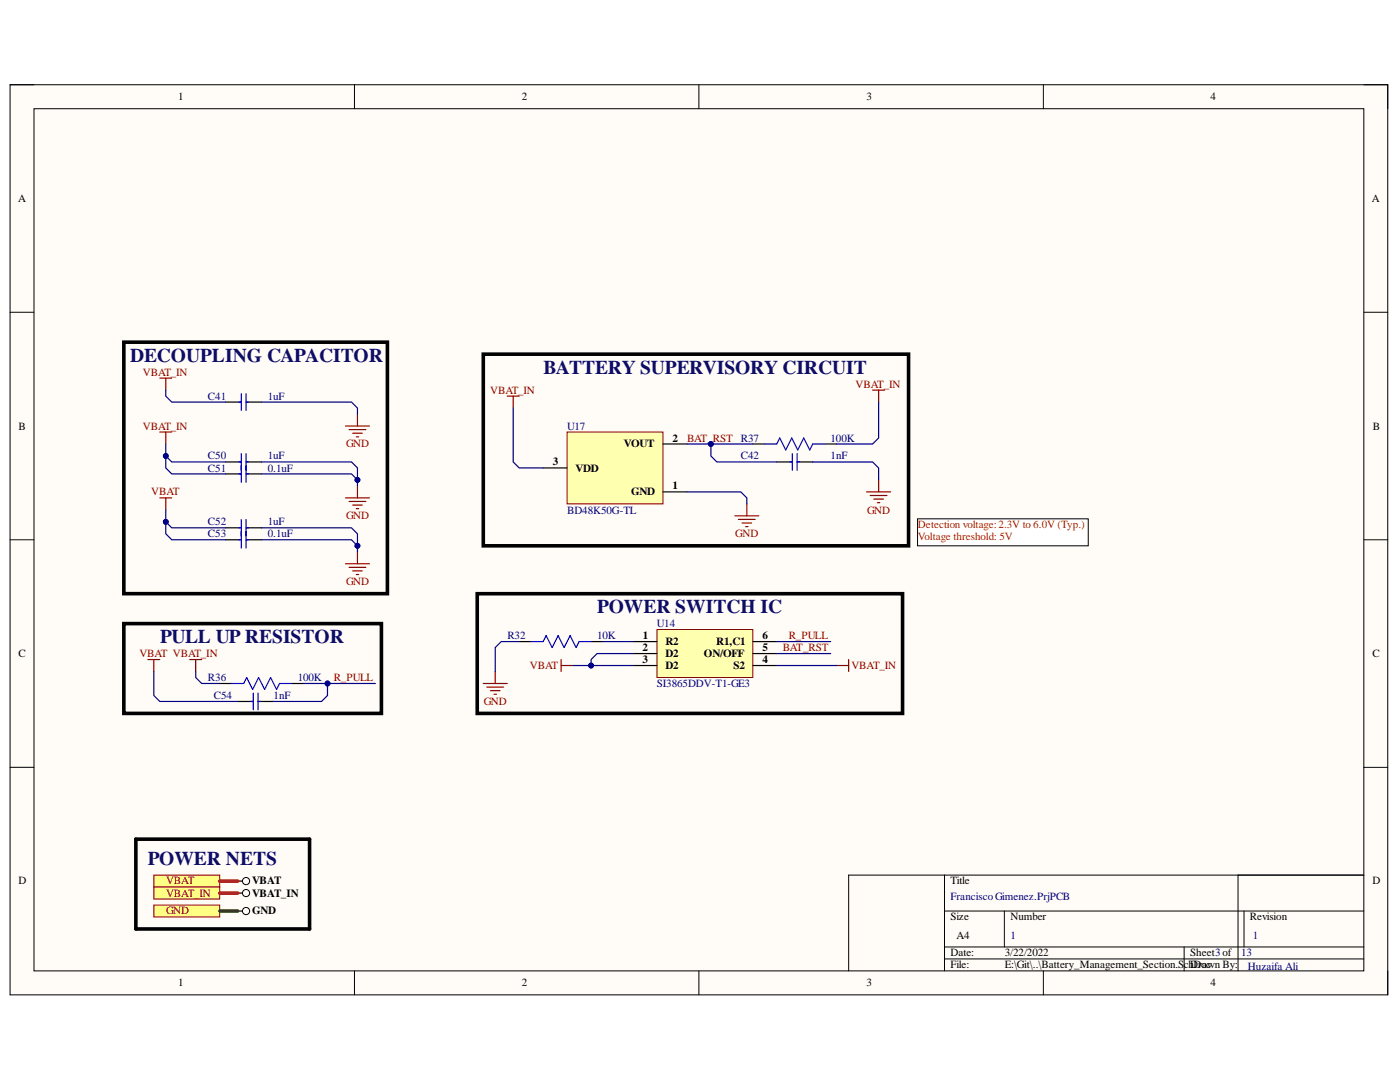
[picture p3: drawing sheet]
<svg xmlns="http://www.w3.org/2000/svg" width="279mm" height="216mm" viewBox="0 0 279 216" stroke-linecap="round" stroke-linejoin="round" font-family="sans-serif">
<path d="M2 16.9h275v181.6h-275z" fill-rule="evenodd" fill="#fffcf8"/>
<path d="M2 16.9h275v181.6h-275z" fill="none" stroke="#000" stroke-width=".2"/>
<path d="M6.8 21.7h265.4v172h-265.4z" fill-rule="evenodd" fill="#fffcf8"/>
<g fill="none" stroke="#000" stroke-width=".2">
<path d="M2 16.9h4.8M70.7 16.9v4.8M139.5 16.9v4.8M208.2 16.9v4.8M272.2 16.9h4.8v4.8M6.8 21.7h265.4v172h-265.4zM2 62.3h4.8M272.2 62.3h4.8M2 107.7h4.8M272.2 107.7h4.8M2 153.1h4.8M272.2 153.1h4.8"/>
<path d="M188.5 174.6v19.1M247.1 174.6v19.1M272.2 174.6h-102.8v19.1M70.7 193.7v4.8M139.5 193.7v4.8M188.5 181.8h83.7M188.5 189h83.7M188.5 191.3h83.7M200.4 181.8v7.2M208.2 193.7v4.8M236.3 189v4.7M248.3 181.8v7.2"/>
<path d="M277 193.7v4.8"/>
</g>
<path d="M113.2 86.2h19.1v14.3h-19.1z" fill-rule="evenodd" fill="#ffffb0"/>
<path d="M113.2 86.2h19.1v14.3h-19.1z" fill="none" stroke="#800000" stroke-width=".2"/>
<g fill="none" stroke="#000" stroke-width=".24">
<path d="M45 92.2h3.1M49.1 92.2h3.1M108.4 93.4h4.8M132.3 98.1h4.8M132.3 88.6h4.8M45 105.3h3.1M49.1 105.3h3.1M43.8 136.4h2.4M47.4 140h3.1M51.5 140h3.1M58.2 136.4h2.4M103.6 128h2.4"/>
<path d="M118 128h2.4"/>
</g>
<g fill="none" stroke="#800000" stroke-width=".24">
<path d="M101.2 79h2.4M102.4 79v2.4M31.9 86.2h2.4M31.9 99.3h2.4M33.1 86.2v2.4M33.1 99.3v2.4M68.9 99.3h4.8M71.3 97v2.3M69.7 100.1h3.3M70.4 100.8h1.9M71.1 101.5h.5M146.7 102.9h4.7"/>
<path d="M147.4 103.6h3.3M148.1 104.4h1.9M148.8 105.1h.5M149 100.5v2.4M29.5 131.6h2.4M30.7 131.6v2.4M37.9 131.6h2.4M39.1 131.6v2.4M96.4 136.4h4.8M97.2 137.1h3.3M97.9 137.8h1.9M98.6 138.5h.5"/>
<path d="M98.8 134v2.4M112 132.8h2.4M112 131.6v2.4M167 132.8h2.4M169.4 131.6v2.4"/>
</g>
<g fill="none" stroke="#00f" stroke-width=".24">
<path d="M47.7 92.2h.4M48.1 90.5v3.4M49.1 90.5v3.4M49.1 92.2h.5M47.7 105.3h.4M48.1 103.6v3.4M49.1 103.6v3.4M49.1 105.3h.5M46.2 136.4h2.4l.6-1.2 1.2 2.4 1.2-2.4 1.2 2.4 1.2-2.4 1.2 2.4 .6-1.2h2.4M50.1 140h.4M50.5 138.3v3.3M51.5 138.3v3.3"/>
<path d="M51.5 140h.5M106 128h2.4l.6-1.2 1.2 2.4 1.2-2.4 1.2 2.4 1.2-2.4 1.2 2.4 .6-1.2h2.4"/>
</g>
<path d="M30.7 174.6h13.2v2.4h-13.2z" fill-rule="evenodd" fill="#ffff80"/>
<path d="M30.7 174.6h13.2v2.4h-13.2z" fill="none" stroke="#800000" stroke-width=".2"/>
<circle cx="49.1" cy="175.8" r=".72" fill="none" stroke="#000" stroke-width=".2"/>
<path d="M47.4 175.8h1" fill="none" stroke="#000" stroke-width=".24"/>
<path d="M30.7 177h13.2v2.4h-13.2z" fill-rule="evenodd" fill="#ffff80"/>
<path d="M30.7 177h13.2v2.4h-13.2z" fill="none" stroke="#800000" stroke-width=".2"/>
<circle cx="49.1" cy="178.2" r=".72" fill="none" stroke="#000" stroke-width=".2"/>
<path d="M47.4 178.2h1" fill="none" stroke="#000" stroke-width=".24"/>
<path d="M30.7 180.6h13.2v2.4h-13.2z" fill-rule="evenodd" fill="#ffff80"/>
<path d="M30.7 180.6h13.2v2.4h-13.2z" fill="none" stroke="#800000" stroke-width=".2"/>
<circle cx="49.1" cy="181.8" r=".72" fill="none" stroke="#000" stroke-width=".2"/>
<path d="M45 94.6h3.1M49.1 94.6h3.1M150.2 88.6h2.4M164.6 88.6h2.4M45 107.7h3.1M49.1 107.7h3.1M47.4 181.8h1" fill="none" stroke="#000" stroke-width=".24"/>
<path d="M47.7 94.6h.4M48.1 92.9v3.3M49.1 92.9v3.3M49.1 94.6h.5M152.6 88.6h2.4l.6-1.2 1.2 2.4 1.2-2.4 1.2 2.4 1.2-2.4 1.2 2.4 .6-1.2h2.4M47.7 107.7h.4M48.1 106v3.4M49.1 106v3.4M49.1 107.7h.5" fill="none" stroke="#00f" stroke-width=".24"/>
<path d="M68.9 112.5h4.8M69.7 113.2h3.3M70.4 113.9h1.9M71.1 114.6h.5M71.3 110.1v2.4" fill="none" stroke="#800000" stroke-width=".24"/>
<path d="M131.1 125.6h19.1v9.6h-19.1z" fill-rule="evenodd" fill="#ffffb0"/>
<path d="M131.1 125.6h19.1v9.6h-19.1z" fill="none" stroke="#800000" stroke-width=".2"/>
<path d="M45 80.2h3.1M49.1 80.2h3.1M155 92.2h3.1M159.1 92.2h3.1M126.3 128h4.8M126.3 130.4h4.8M126.3 132.8h4.8M150.2 128h4.8M150.2 130.4h4.8M150.2 132.8h4.8" fill="none" stroke="#000" stroke-width=".24"/>
<g fill="none" stroke="#800000" stroke-width=".24">
<path d="M31.9 75.5h2.4M33.1 75.5v2.3M174.1 77.8h2.4M175.4 77.8v2.4M68.9 85h4.8M69.7 85.7h3.3M70.4 86.4h1.9M71.1 87.2h.5M71.3 82.6v2.4M173 98.1h4.7M173.7 98.9h3.3M174.4 99.6h1.9"/>
<path d="M175.4 95.8v2.3M175.1 100.3h.5"/>
</g>
<path d="M48.1 78.6v3.3M49.1 78.6v3.3M47.7 80.2h.4M49.1 80.2h.5M157.7 92.2h.4M158.1 90.5v3.4M159.1 90.5v3.4M159.1 92.2h.5" fill="none" stroke="#00f" stroke-width=".24"/>
<path d="M24.7 68.3h52.6v50.2h-52.6zM96.5 70.7h84.8v38.2h-84.8zM95.2 118.5h84.9v23.9h-84.9zM24.7 124.4h51.4v18h-51.4zM27.1 167.4h34.7v18h-34.7z" fill="none" stroke="#000" stroke-width=".72"/>
<path d="M183.1 103.5h34.1v5.4h-34.1z" fill-rule="evenodd" fill="#fff"/>
<path d="M183.1 103.5h34.1v5.4h-34.1z" fill="none" stroke="#000" stroke-width=".2"/>
<path d="M175.4 80.2v7.2l-1.3 1.2h-7.1M33.1 101.7v4.8l1.2 1.2h10.7M30.7 134v4.8l1.2 1.2h15.5" fill="none" stroke="#000080" stroke-width=".24"/>
<circle cx="33.1" cy="104.1" r=".48" fill="#000080"/>
<circle cx="33.1" cy="104.1" r=".48" fill="none" stroke="#000080" stroke-width=".2"/>
<path d="M33.1 104.1l1.2 1.2h10.7" fill="none" stroke="#000080" stroke-width=".24"/>
<circle cx="33.1" cy="104.1" r=".48" fill="#000080"/>
<circle cx="33.1" cy="104.1" r=".48" fill="none" stroke="#000080" stroke-width=".2"/>
<path d="M33.1 88.6v4.8l1.2 1.2h10.7" fill="none" stroke="#000080" stroke-width=".24"/>
<circle cx="33.1" cy="91" r=".48" fill="#000080"/>
<circle cx="33.1" cy="91" r=".48" fill="none" stroke="#000080" stroke-width=".2"/>
<path d="M33.1 91l1.2 1.2h10.7" fill="none" stroke="#000080" stroke-width=".24"/>
<circle cx="33.1" cy="91" r=".48" fill="#000080"/>
<circle cx="33.1" cy="91" r=".48" fill="none" stroke="#000080" stroke-width=".2"/>
<path d="M33.1 77.8v1.2l1.2 1.2h10.7M52.2 107.7h17.9l1.2 1.2M39.1 134v1.2l1.2 1.2h3.5" fill="none" stroke="#000080" stroke-width=".24"/>
<path d="M43.9 181.8h3.5" fill="none" stroke="#274e13" stroke-width=".72"/>
<path d="M43.9 178.2h3.5M43.9 175.8h3.5" fill="none" stroke="#f00" stroke-width=".72"/>
<circle cx="71.3" cy="108.9" r=".48" fill="#000080"/>
<circle cx="71.3" cy="108.9" r=".48" fill="none" stroke="#000080" stroke-width=".2"/>
<path d="M52.2 105.3h17.9l1.2 1.2v3.6" fill="none" stroke="#000080" stroke-width=".24"/>
<circle cx="71.3" cy="108.9" r=".48" fill="#000080"/>
<circle cx="71.3" cy="108.9" r=".48" fill="none" stroke="#000080" stroke-width=".2"/>
<path d="M52.2 94.6h17.9l1.2 1.2" fill="none" stroke="#000080" stroke-width=".24"/>
<circle cx="71.3" cy="95.8" r=".48" fill="#000080"/>
<circle cx="71.3" cy="95.8" r=".48" fill="none" stroke="#000080" stroke-width=".2"/>
<path d="M52.2 92.2h17.9l1.2 1.2v3.6" fill="none" stroke="#000080" stroke-width=".24"/>
<circle cx="71.3" cy="95.8" r=".48" fill="#000080"/>
<circle cx="71.3" cy="95.8" r=".48" fill="none" stroke="#000080" stroke-width=".2"/>
<path d="M52.2 80.2h17.9l1.2 1.2v1.2M65.4 136.4v2.4l-1.2 1.2h-9.6" fill="none" stroke="#000080" stroke-width=".24"/>
<circle cx="65.4" cy="136.4" r=".48" fill="#000080"/>
<circle cx="65.4" cy="136.4" r=".48" fill="none" stroke="#000080" stroke-width=".2"/>
<path d="M60.6 136.4h14.3" fill="none" stroke="#000080" stroke-width=".24"/>
<circle cx="65.4" cy="136.4" r=".48" fill="#000080"/>
<circle cx="65.4" cy="136.4" r=".48" fill="none" stroke="#000080" stroke-width=".2"/>
<path d="M102.4 81.4v10.8l1.2 1.2h4.8M103.6 128h-3.6l-1.2 1.2v4.8M114.4 132.8h11.9" fill="none" stroke="#000080" stroke-width=".24"/>
<circle cx="118" cy="132.8" r=".48" fill="#000080"/>
<circle cx="118" cy="132.8" r=".48" fill="none" stroke="#000080" stroke-width=".2"/>
<path d="M126.3 130.4h-7.1l-1.2 1.2v1.2" fill="none" stroke="#000080" stroke-width=".24"/>
<circle cx="118" cy="132.8" r=".48" fill="#000080"/>
<circle cx="118" cy="132.8" r=".48" fill="none" stroke="#000080" stroke-width=".2"/>
<path d="M137.1 98.1h10.7l1.2 1.2v1.2M137.1 88.6h13.1M120.4 128h5.9" fill="none" stroke="#000080" stroke-width=".24"/>
<circle cx="141.9" cy="88.6" r=".48" fill="#000080"/>
<circle cx="141.9" cy="88.6" r=".48" fill="none" stroke="#000080" stroke-width=".2"/>
<path d="M141.9 88.6v2.4l1.2 1.2h11.9" fill="none" stroke="#000080" stroke-width=".24"/>
<circle cx="141.9" cy="88.6" r=".48" fill="#000080"/>
<circle cx="141.9" cy="88.6" r=".48" fill="none" stroke="#000080" stroke-width=".2"/>
<path d="M162.2 92.2h11.9l1.3 1.2v2.4M155 132.8h12M155 130.4h10.8M155 128h10.8" fill="none" stroke="#000080" stroke-width=".24"/>
<g font-size="3.9" fill="#0e0e63">
<text x="26" y="72.2">DECOUPLING CAPACITOR</text>
<text x="108.5" y="74.6">BATTERY SUPERVISORY CIRCUIT</text>
<text x="119.2" y="122.4">POWER SWITCH IC</text>
<text x="32" y="128.3">PULL UP RESISTOR</text>
<text x="29.5" y="172.5">POWER NETS</text>
</g>
<g font-size="2.2">
<text x="35.6" y="20">1</text>
<text x="104.1" y="20">2</text>
<text x="173" y="20">3</text>
<text x="241.6" y="20">4</text>
<text x="3.6" y="40.3">A</text>
<text x="273.8" y="40.3">A</text>
<text x="3.7" y="85.7">B</text>
<text x="124.5" y="89.3">VOUT</text>
<text x="134.2" y="88.1">2</text>
<text x="274" y="85.7">B</text>
<text x="110.3" y="92.8">3</text>
<text x="114.9" y="94.1">VDD</text>
<text x="126" y="98.8">GND</text>
<text x="134.2" y="97.7">1</text>
<text x="3.7" y="131.1">C</text>
<text x="128.2" y="129.9">2</text>
<text x="128.3" y="127.6">1</text>
<text x="132.8" y="128.7">R2</text>
<text x="132.8" y="131.1">D2</text>
<text x="140.5" y="131.1">ON/OFF</text>
<text x="142.9" y="128.7">R1,C1</text>
<text x="152.2" y="129.9">5</text>
<text x="152.2" y="127.6">6</text>
<text x="273.9" y="131.1">C</text>
<text x="128.2" y="132.3">3</text>
<text x="132.8" y="133.5">D2</text>
<text x="146.4" y="133.5">S2</text>
<text x="152.2" y="132.3">4</text>
<text x="3.7" y="176.5">D</text>
<text x="50.3" y="176.5">VBAT</text>
<text x="50.3" y="178.9">VBAT_IN</text>
<text x="189.7" y="176.5">Title</text>
<text x="273.9" y="176.5">D</text>
<text x="50.3" y="182.5">GND</text>
<text x="189.7" y="183.7">Size</text>
<text x="201.7" y="183.7">Number</text>
<text x="249.5" y="183.7">Revision</text>
<text x="189.7" y="190.8">Date:</text>
<text x="190.9" y="187.3">A4</text>
<text x="200.5" y="190.8">3/22/2022</text>
<text x="237.5" y="190.8">Sheet3of</text>
<text x="35.6" y="196.8">1</text>
<text x="104.1" y="196.8">2</text>
<text x="173" y="196.8">3</text>
<text x="189.7" y="193.2">File:</text>
<text x="200.5" y="193.2">E:\Git\..\Battery_Management_Section.SchDrawn By:</text>
<text x="238.2" y="193.2">Doc</text>
<text x="241.6" y="196.8">4</text>
</g>
<g font-size="2.2" fill="#800000">
<text x="28.5" y="74.9">VBAT_IN</text>
<text x="170.8" y="77.4">VBAT_IN</text>
<text x="97.8" y="78.6">VBAT_IN</text>
<text x="28.5" y="85.7">VBAT_IN</text>
<text x="69.1" y="89.3">GND</text>
<text x="137.1" y="88.1">BAT_RST</text>
<text x="30.2" y="98.8">VBAT</text>
<text x="69.1" y="103.7">GND</text>
<text x="146.7" y="107.2">GND</text>
<text x="173" y="102.5">GND</text>
<text x="69.1" y="116.7">GND</text>
<text x="27.8" y="131.1">VBAT VBAT_IN</text>
<text x="156.2" y="129.9">BAT_RST</text>
<text x="157.4" y="127.6">R_PULL</text>
<text x="66.6" y="135.9">R_PULL</text>
<text x="105.7" y="133.5">VBAT</text>
<text x="169.9" y="133.5">VBAT_IN</text>
<text x="96.5" y="140.7">GND</text>
<text x="33.1" y="176.5">VBAT</text>
<text x="33.1" y="178.9">VBAT_IN</text>
<text x="33.1" y="182.5">GND</text>
</g>
<g font-size="2.2" fill="#000080">
<text x="41.5" y="79.7">C41</text>
<text x="53.4" y="79.7">1uF</text>
<text x="113.2" y="85.7">U17</text>
<text x="147.8" y="88.1">R37</text>
<text x="165.8" y="88.1">100K</text>
<text x="41.5" y="91.7">C50</text>
<text x="41.5" y="94.1">C51</text>
<text x="53.4" y="91.7">1uF</text>
<text x="53.4" y="94.1">0.1uF</text>
<text x="147.8" y="91.7">C42</text>
<text x="165.8" y="91.7">1nF</text>
<text x="41.5" y="104.8">C52</text>
<text x="41.5" y="107.2">C53</text>
<text x="53.4" y="104.8">1uF</text>
<text x="53.4" y="107.2">0.1uF</text>
<text x="113.2" y="102.5">BD48K50G-TL</text>
<text x="131.1" y="125.1">U14</text>
<text x="101.3" y="127.6">R32</text>
<text x="119.2" y="127.6">10K</text>
<text x="41.5" y="135.9">R36</text>
<text x="59.4" y="135.9">100K</text>
<text x="131.1" y="137.1">SI3865DDV-T1-GE3</text>
<text x="42.7" y="139.5">C54</text>
<text x="54.6" y="139.5">1nF</text>
<text x="189.7" y="179.5">FranciscoGimenez.PrjPCB</text>
<text x="201.7" y="187.3">1</text>
<text x="247.7" y="190.8">13</text>
<text x="250" y="187.3">1</text>
<text x="249" y="193.5">Huzaifa Ali</text>
</g>
<g font-size="2.2" fill="#f00">
<text x="183.2" y="105.4">Detection voltage:2.3V to 6.0V (Typ.)</text>
<text x="183.2" y="107.8">Voltage threshold: 5V</text>
</g>
</svg>
